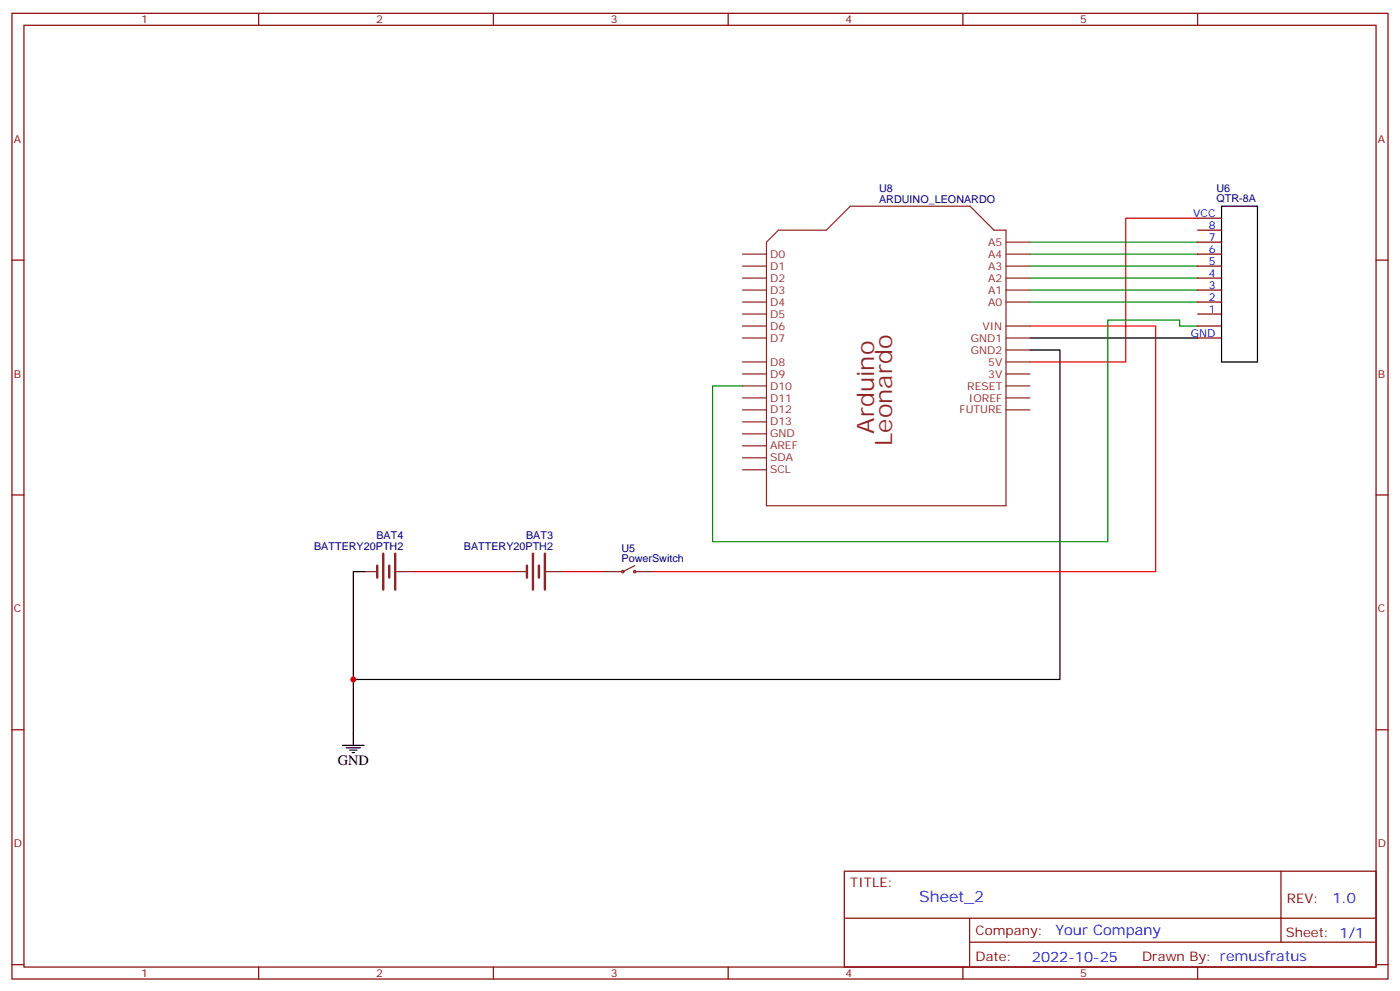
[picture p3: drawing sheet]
<svg xmlns="http://www.w3.org/2000/svg" width="412mm" height="292mm" viewBox="0 0 412 292" stroke-linecap="round" stroke-linejoin="round" font-family="sans-serif">
<g fill="none" stroke="#870000" stroke-width=".35">
<path d="M3.5 3.9h405.4v284.4h-405.4zM7.1 7.4h398.2v277.3h-398.2zM76.2 3.9v3.5M145.3 3.9v3.5M214.5 3.9v3.5M283.6 3.9v3.5M352.8 3.9v3.5M3.5 76.6h3.6M352.8 78.4h7M352.8 74.8h7M352.8 71.3h7M352.8 67.8h7"/>
<path d="M352.8 64.2h7M405.3 76.6h3.6M352.8 92.5h7M352.8 88.9h7M352.8 85.4h7M352.8 81.9h7M352.8 99.5h7M352.8 96h7M3.5 145.7h3.6M405.3 145.7h3.6M3.5 214.9h3.6M405.3 214.9h3.6"/>
<path d="M248.7 256.5h156.6v28.2h-156.6zM377.3 256.5v20.9M248.7 270.4h156.5M285.6 277.4h119.6M285.6 270.4v14.1M3.5 284h3.6M76.2 284.7v3.6M145.3 284.7v3.6M214.5 284.7v3.6M283.6 284.7v3.6M352.8 284.7v3.6M405.3 284h3.6"/>
</g>
<path d="M359.8 60.7h10.6v45.9h-10.6zM303.4 99.5h49.4M303.4 103h8.8v97.1h-208.1M107.6 168.3h-3.5v51.2M100.9 219.5h6.3M102 220.2h4.2M103 220.9h2.1M103.7 221.6h.7" fill="none" stroke="#000" stroke-width=".35"/>
<path d="M303.4 96h37v72.3h-148.1" fill="none" stroke="#f00" stroke-width=".35"/>
<path d="M352.8 64.2h-21.2v42.4h-28.2M165.8 168.3h12.4" fill="none" stroke="#c00" stroke-width=".35"/>
<g fill="none" stroke="#8c2424" stroke-width=".35">
<path d="M218.7 74.8h7.1M218.7 78.4h7.1M225.8 71.3l3.5-3.5h14.1l7.1-7.1h35.3l7 7.1h3.5v81.1h-70.5zM296.3 74.8h7.1M296.3 78.4h7.1M296.3 71.3h7.1M218.7 81.9h7.1M218.7 85.4h7.1M218.7 88.9h7.1M218.7 92.5h7.1M218.7 96h7.1M218.7 99.5h7.1"/>
<path d="M296.3 81.9h7.1M296.3 85.4h7.1M296.3 88.9h7.1M296.3 96h7.1M296.3 99.5h7.1M218.7 106.6h7.1M218.7 110.1h7.1M218.7 113.6h7.1M218.7 117.2h7.1M296.3 106.6h7.1M296.3 110.1h7.1M296.3 113.6h7.1"/>
<path d="M296.3 117.2h7.1M296.3 103h7.1M218.7 120.7h7.1M218.7 124.2h7.1M218.7 127.7h7.1M218.7 131.3h7.1M218.7 138.3h7.1M218.7 134.8h7.1M296.3 120.7h7.1M107.6 168.3h3.5M116.8 168.3h4.9M151.7 168.3h3.5"/>
<path d="M160.9 168.3h4.9M178.2 168.3h4.9M187 166.5l-3.6 1.8M187 168.3h5.3"/>
<circle cx="183.4" cy="168.3" r=".35"/>
<circle cx="187" cy="168.3" r=".35"/>
</g>
<path d="M121.7 168.3h30z" fill="#c00" stroke="#c00" stroke-width=".35"/>
<path d="M111.1 166.5v3.6M112.9 163v10.6M114.7 166.5v3.6M116.4 163v10.6M155.2 166.5v3.6M157 163v10.6M158.7 166.5v3.6M160.5 163v10.6" fill="none" stroke="#8c2424" stroke-width=".71"/>
<path d="M303.4 71.3h49.4M303.4 78.4h49.4M303.4 74.8h49.4M303.4 81.9h49.4M303.4 85.4h49.4M303.4 88.9h49.4M352.8 96h-5.3v-1.8h-21.2v65.3h-116.4v-45.9h8.8" fill="none" stroke="#008700" stroke-width=".35"/>
<circle cx="104.1" cy="200.1" r=".88" fill="#c00"/>
<g font-size="7.1" fill="#8d2323">
<text x="257.5" y="127.7" transform="rotate(-90 257.5 127.7)">Arduino</text>
<text x="262.8" y="131.3" transform="rotate(-90 262.8 131.3)">Leonardo</text>
</g>
<text font-size="4.6" fill="#00f" x="270.8" y="265.5">Sheet_2</text>
<text font-size="4.2" x="99.5" y="225.1">GND</text>
<g font-size="4.2" fill="#00f">
<text x="392.5" y="265.8">1.0</text>
<text x="310.9" y="275.3">Your Company</text>
<text x="304" y="283.1">2022-10-25</text>
</g>
<g font-size="3.9" fill="#800">
<text x="250.5" y="261.1">TITLE:</text>
<text x="379.1" y="265.8">REV:</text>
<text x="287.4" y="275.3">Company:</text>
<text x="378.7" y="275.9">Sheet: 1/1</text>
<text x="287.4" y="283">Date:</text>
<text x="336.4" y="283.1">Drawn By: remusfratus</text>
</g>
<g font-size="3.2" fill="#800">
<text x="41.6" y="6.9">1</text>
<text x="110.8" y="6.9">2</text>
<text x="179.9" y="6.9">3</text>
<text x="249.1" y="6.9">4</text>
<text x="318.2" y="6.9">5</text>
<text x="4.1" y="42">A</text>
<text x="405.9" y="42">A</text>
<text x="4.1" y="111.2">B</text>
<text x="405.9" y="111.2">B</text>
<text x="4.1" y="180.3">C</text>
<text x="405.9" y="180.3">C</text>
<text x="4.1" y="249.4">D</text>
<text x="405.9" y="249.4">D</text>
<text x="41.6" y="287.7">1</text>
<text x="110.8" y="287.7">2</text>
<text x="179.9" y="287.7">3</text>
<text x="249.1" y="287.7">4</text>
<text x="318.2" y="287.7">5</text>
</g>
<g font-size="3.2" fill="#000080">
<text x="258.9" y="59.7">ARDUINO_LEONARDO</text>
<text x="258.9" y="56.6">U8</text>
<text x="358.3" y="59.5">QTR-8A</text>
<text x="358.3" y="56.6">U6</text>
<text x="92.5" y="162">BATTERY20PTH2</text>
<text x="110.9" y="158.6">BAT4</text>
<text x="136.6" y="162">BATTERY20PTH2</text>
<text x="155" y="158.6">BAT3</text>
<text x="183.1" y="165.5">PowerSwitch</text>
<text x="183.1" y="162.4">U5</text>
</g>
<g font-size="3.2" fill="#00f">
<text x="351.5" y="63.9">VCC</text>
<text x="356.1" y="70.9">7</text>
<text x="356.1" y="67.4">8</text>
<text x="356.1" y="78">5</text>
<text x="356.1" y="74.5">6</text>
<text x="356.1" y="81.5">4</text>
<text x="356.1" y="88.6">2</text>
<text x="356.1" y="85.1">3</text>
<text x="356.1" y="92.1">1</text>
<text x="350.8" y="99.2">GND</text>
</g>
<g font-size="3.2" fill="#8d2323">
<text x="226.8" y="75.9">D0</text>
<text x="291.1" y="72.4">A5</text>
<text x="291.1" y="75.9">A4</text>
<text x="226.8" y="79.4">D1</text>
<text x="226.8" y="82.9">D2</text>
<text x="291.1" y="79.4">A3</text>
<text x="291.1" y="82.9">A2</text>
<text x="226.8" y="86.5">D3</text>
<text x="226.8" y="90">D4</text>
<text x="291.1" y="86.5">A1</text>
<text x="291.1" y="90">A0</text>
<text x="226.8" y="93.5">D5</text>
<text x="226.8" y="97">D6</text>
<text x="226.8" y="100.6">D7</text>
<text x="286" y="100.6">GND1</text>
<text x="289.4" y="97">VIN</text>
<text x="226.8" y="107.6">D8</text>
<text x="286" y="104.1">GND2</text>
<text x="291.1" y="107.6">5V</text>
<text x="226.8" y="111.2">D9</text>
<text x="291.1" y="111.2">3V</text>
<text x="226.8" y="114.7">D10</text>
<text x="226.8" y="118.2">D11</text>
<text x="284.9" y="114.7">RESET</text>
<text x="285.4" y="118.2">IOREF</text>
<text x="226.8" y="121.7">D12</text>
<text x="226.8" y="125.3">D13</text>
<text x="282.6" y="121.7">FUTURE</text>
<text x="226.8" y="128.8">GND</text>
<text x="226.8" y="132.3">AREF</text>
<text x="226.8" y="135.9">SDA</text>
<text x="226.8" y="139.4">SCL</text>
</g>
</svg>
